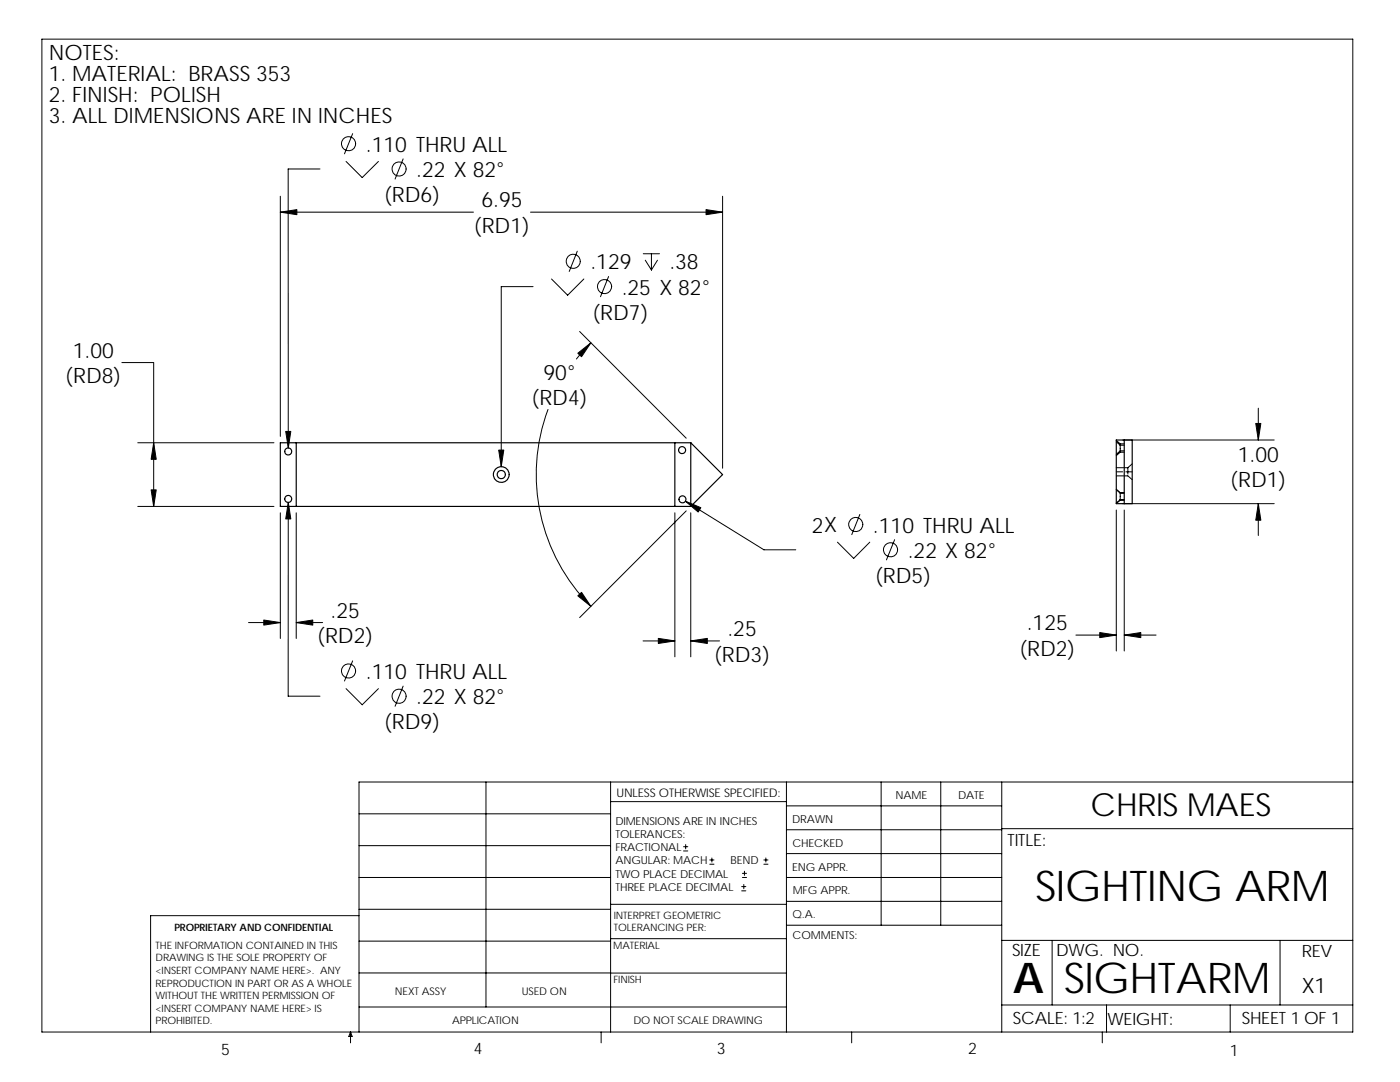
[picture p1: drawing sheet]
<svg xmlns="http://www.w3.org/2000/svg" width="279mm" height="216mm" viewBox="0 0 279 216" stroke-linecap="round" stroke-linejoin="round" font-family="sans-serif">
<g fill="none" stroke="#000" stroke-width=".2">
<path d="M8.4 7.8h261.6v198.1h-261.6zM55.9 39.2v47.9M63.9 33.7h-6.4v55.7M69.1 32.2l3.2 3.2 3.2-3.2M70.4 26.7l-1.7 4M80.5 31.7l-1.7 4M144.2 39.2v54.2M55.9 42.3h38.6M105.9 42.3h38.3M106.4 57.2h-6.4v35.9M110.1 55.7l3.2 3.2 3.2-3.2M115.2 50.1l-1.6 4.1"/>
<path d="M121.5 55.2l-1.7 4M128.4 50.6h3.2M128.8 51.9l1.2 2M130 50.6v3.3M131.2 51.9l-1.2 2M24.3 72.3h6.4v28.7M115.7 66.1l21.2 21.3M117.9 68.4l-2.9 3.2M27.5 88.3h27.2M109.4 81.7a37.2 37.2 0 0 0 8.5 39.3M222.8 93.3h2.3M222.8 95h2.3l.9 .7"/>
<path d="M222.8 94.1h1.2M222.8 97.6l.8 .7M222.8 88.2l.8 .6M222.8 87.9l.8 .7M222.8 97.7l.8 .7h.8M223.6 98.3v1.4M223.6 88.8v1.4M223.6 88.6v.2M223.6 99.7v.1M223.6 99.7l-.8 .7M223.6 90.2l-.8 .7M223.6 90.2h.8"/>
<path d="M223.6 88.8h.8M223.6 99.7h.8M223.6 98.3h.8M223.6 99.8l-.8 .7M223.6 88.6h.8M223.6 99.8h.8M224 87.8h30.3M224.4 90h-.8l-.8 .7M224.7 94.1h1.3M225.1 93.3v1.3M226 92.6l-.9 .7M251.1 81.4v6.4"/>
<path d="M27.5 101h27.2M55.9 102.3v25.1M57.5 100.2v38.7h6.4M59.1 102.3v25.1M134.7 102.3v28.8M136.8 100l15.7 9.7h6.3M136.9 101.9l-21.2 21.3M137.9 102.3v28.8M167.1 108.2l3.3 3.2 3.2-3.2M171.6 102.7l-1.6 4M178.5 107.7l-1.6 4M222.8 101.8v28.1"/>
<path d="M224 100.5h30.3M224.4 101.8v28.1M251.1 100.5v6.3M49.6 124.2h6.3M59.1 124.2h5.3M69.1 137.4l3.2 3.2 3.2-3.2M70.4 131.9l-1.7 4M80.5 136.9l-1.7 4M128.3 127.9h6.4M137.9 127.9h5.7M214.7 126.7h8.1M224.4 126.7h6.3"/>
<path d="M97 156v44.9M121.9 160h35.1M121.9 156v49.9M157 156v49.9M175.9 156v28.6M187.7 156v28.6M199.9 156v49.9M270 156h-198.4v49.9M71.6 162.4h50.3M71.6 175.1h50.3M71.6 168.7h50.3M136.4 169.8h.9"/>
<path d="M136.4 169h.9M136.8 168.5v.9M141.6 172.4h.9M141.6 171.6h.9M142.1 171.2v.8M148 177.8h.8M148 176.9h.8M148.2 175.1h.8M148.2 174.3h.8M148.4 176.5v.8M148.6 173.8v.9M152.4 172.4h.9"/>
<path d="M152.4 171.6h.9M152.8 171.2v.8M157 179.9h42.9M157 175.1h42.9M157 160.8h42.9M157 165.6h42.9M157 170.3h42.9M199.9 165.4h70.1M71.6 182.7h-41.5v23.2M71.6 194.1h50.3M71.6 181.4h50.3M71.6 187.8h50.3"/>
<path d="M121.9 180.4h35.1M121.9 187.3h35.1M121.9 194.2h35.1M157 184.6h42.9M199.9 187.6h70.1M210 187.6v12.9M255.5 187.6v12.9M70 205.9l.3 .9h-.7zM70 205.9v2.2M71.6 200.9h85.4M120 205.9v2.2M170 205.9v2.2"/>
<path d="M199.9 200.5h70.1M220 205.9v2.2M220.8 200.5v5.4M245.5 200.5v5.4"/>
<circle cx="69.6" cy="28.7" r="1.41"/>
<circle cx="79.6" cy="33.7" r="1.41"/>
<circle cx="114.4" cy="52.1" r="1.41"/>
<circle cx="120.7" cy="57.2" r="1.42"/>
<circle cx="170.8" cy="104.7" r="1.41"/>
<circle cx="177.7" cy="109.7" r="1.41"/>
<circle cx="69.6" cy="133.9" r="1.41"/>
<circle cx="79.6" cy="138.9" r="1.41"/>
</g>
<g fill="none" stroke="#000" stroke-width=".23">
<path d="M59.1 88.3v12.7M134.7 88.3v12.7M137.9 88.3h-82v12.7h82M137.9 88.3v12.7M137.9 88.3l6.3 6.4-6.3 6.3M222.8 87.8h3.2v12.7h-3.2zM224.4 87.8v12.7"/>
<circle cx="57.5" cy="90.1" r=".7"/>
<circle cx="57.5" cy="99.6" r=".7"/>
<circle cx="100" cy="94.7" r=".82"/>
<circle cx="100" cy="94.7" r="1.57"/>
<circle cx="136.1" cy="89.8" r=".7"/>
<circle cx="136.2" cy="99.6" r=".7"/>
</g>
<g fill="#000" stroke="#000" stroke-width=".2">
<path d="M55.9 42.3l3.3-.5v1z" fill-rule="evenodd"/>
<path d="M140.9 41.8l3.3 .5-3.3 .5z" fill-rule="evenodd"/>
<path d="M115.3 70.5l2.6-2.1-1.8 2.8z" fill-rule="evenodd"/>
<path d="M30.7 88.3l.5 3.4h-1z" fill-rule="evenodd"/>
<path d="M57 86.1h1l-.5 3.3z" fill-rule="evenodd"/>
<path d="M99.5 89.8h1l-.5 3.3z" fill-rule="evenodd"/>
<path d="M250.6 84.5h1l-.5 3.3z" fill-rule="evenodd"/>
<path d="M30.2 97.7h1l-.5 3.3z" fill-rule="evenodd"/>
<path d="M57.5 100.2l.5 3.3h-1z" fill-rule="evenodd"/>
<path d="M136.8 100l3.1 1.3-.6 .9z" fill-rule="evenodd"/>
<path d="M251.1 100.5l.5 3.3h-1z" fill-rule="evenodd"/>
<path d="M52.6 123.7l3.3 .5-3.3 .5z" fill-rule="evenodd"/>
<path d="M59.1 124.2l3.3-.5v1z" fill-rule="evenodd"/>
<path d="M115.3 118.9l.8-.7 1.8 2.8z" fill-rule="evenodd"/>
<path d="M131.4 127.4l3.3 .5-3.3 .5z" fill-rule="evenodd"/>
<path d="M137.9 127.9l3.3-.5v1z" fill-rule="evenodd"/>
<path d="M219.5 126.2l3.3 .5-3.3 .5z" fill-rule="evenodd"/>
<path d="M224.4 126.7l3.3-.5v1z" fill-rule="evenodd"/>
</g>
<g font-size="8.5">
<text x="206.6" y="179.9">SIGHTING ARM</text>
<text x="202.2" y="198.2">A</text>
<text x="212.3" y="198.1">SIGHTARM</text>
</g>
<text font-size="6.3" x="217.7" y="162.9">CHRIS MAES</text>
<g font-size="4.2">
<text x="9.7" y="12">NOTES:</text>
<text x="9.7" y="16.2">1. MATERIAL: BRASS 353</text>
<text x="9.7" y="20.4">2. FINISH: POLISH</text>
<text x="9.7" y="24.6">3. ALL DIMENSIONS ARE IN INCHES</text>
<text x="73" y="30.3">.110 THRU ALL</text>
<text x="83.1" y="35.3">.22 X 82°</text>
<text x="76.7" y="40.3">(RD6)</text>
<text x="96.1" y="41.4">6.95</text>
<text x="94.6" y="46.4">(RD1)</text>
<text x="117.8" y="53.7">.129</text>
<text x="133.6" y="53.7">.38</text>
<text x="124.1" y="58.8">.25 X 82°</text>
<text x="118.2" y="63.8">(RD7)</text>
<text x="14.5" y="71.4">1.00</text>
<text x="13" y="76.5">(RD8)</text>
<text x="108.5" y="75.7">90°</text>
<text x="106.1" y="80.8">(RD4)</text>
<text x="247" y="92.1">1.00</text>
<text x="245.5" y="97.2">(RD1)</text>
<text x="162" y="106.3">2X</text>
<text x="174.2" y="106.3">.110 THRU ALL</text>
<text x="181.2" y="111.3">.22 X 82°</text>
<text x="174.6" y="116.3">(RD5)</text>
<text x="66" y="123.3">.25</text>
<text x="204.9" y="125.8">.125</text>
<text x="63.3" y="128.3">(RD2)</text>
<text x="142.5" y="132">(RD3)</text>
<text x="145.2" y="127">.25</text>
<text x="203.4" y="130.8">(RD2)</text>
<text x="73" y="135.5">.110 THRU ALL</text>
<text x="83.1" y="140.5">.22 X 82°</text>
<text x="76.7" y="145.5">(RD9)</text>
<text x="259.8" y="198.2">X1</text>
</g>
<g font-size="3.4">
<text x="201.1" y="168.8">TITLE:</text>
<text x="202" y="190.8">SIZE</text>
<text x="210.8" y="190.8">DWG. NO.</text>
<text x="259.8" y="190.9">REV</text>
<text x="202.1" y="204.4">SCALE: 1:2</text>
<text x="221" y="204.5">WEIGHT:</text>
<text x="247.8" y="204.4">SHEET 1 OF 1</text>
</g>
<g font-size="3.2">
<text x="44.2" y="210.4">5</text>
<text x="94.6" y="210.3">4</text>
<text x="143" y="210.4">3</text>
<text x="193.2" y="210.4">2</text>
<text x="245.4" y="210.7">1</text>
</g>
<text font-size="2.4" x="123" y="158.9">UNLESS OTHERWISE SPECIFIED:</text>
<g font-size="2.2">
<text x="178.7" y="159.4">NAME</text>
<text x="191.2" y="159.4">DATE</text>
<text x="122.8" y="164.5">DIMENSIONS ARE IN INCHES</text>
<text x="122.8" y="167.2">TOLERANCES:</text>
<text x="158.1" y="164.2">DRAWN</text>
<text x="122.8" y="169.8">FRACTIONAL</text>
<text x="122.8" y="172.5">ANGULAR: MACH</text>
<text x="145.8" y="172.5">BEND</text>
<text x="158.1" y="173.7">ENG APPR.</text>
<text x="158.1" y="169.1">CHECKED</text>
<text x="122.8" y="177.8">THREE PLACE DECIMAL</text>
<text x="122.8" y="175.1">TWO PLACE DECIMAL</text>
<text x="158.2" y="178.5">MFG APPR.</text>
<text x="158.2" y="183.2">Q.A.</text>
<text x="158.2" y="187.4">COMMENTS:</text>
</g>
<g font-size="2.1">
<text x="78.8" y="198.5">NEXT ASSY</text>
<text x="104.1" y="198.5">USED ON</text>
<text x="90.2" y="204.3">APPLICATION</text>
<text x="126.4" y="204.4">DO NOT SCALE DRAWING</text>
</g>
<g font-size="2">
<text x="34.8" y="185.7">PROPRIETARY AND CONFIDENTIAL</text>
<text x="122.5" y="183.3">INTERPRET GEOMETRIC</text>
<text x="122.5" y="185.9">TOLERANCING PER:</text>
<text x="31.1" y="189.3">THE INFORMATION CONTAINED IN THIS</text>
<text x="31.1" y="191.8">DRAWING IS THE SOLE PROPERTY OF</text>
<text x="122.4" y="189.4">MATERIAL</text>
<text x="31.1" y="194.3">&lt;INSERT COMPANY NAME HERE&gt;. ANY</text>
<text x="31.1" y="196.9">REPRODUCTION IN PART OR AS A WHOLE</text>
<text x="122.4" y="196.2">FINISH</text>
<text x="31.1" y="199.4">WITHOUT THE WRITTEN PERMISSION OF</text>
<text x="31.1" y="201.9">&lt;INSERT COMPANY NAME HERE&gt; IS</text>
<text x="31.1" y="204.4">PROHIBITED.</text>
</g>
</svg>
